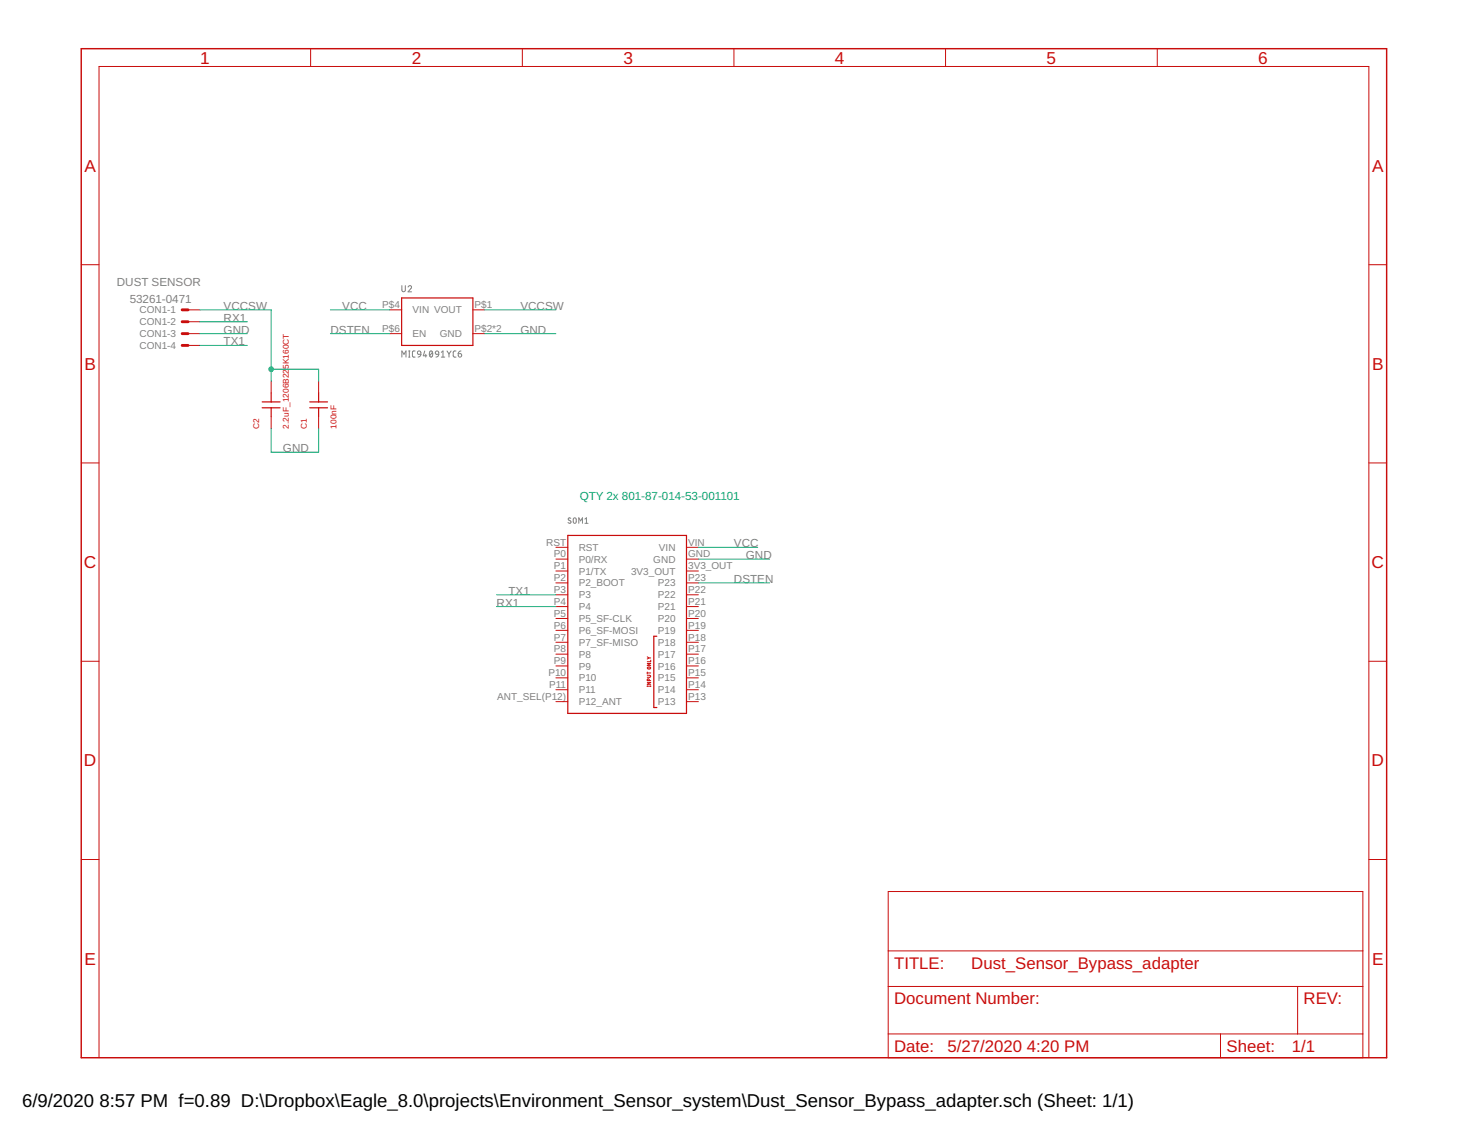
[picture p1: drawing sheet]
<svg xmlns="http://www.w3.org/2000/svg" width="279mm" height="216mm" viewBox="0 0 279 216" stroke-linecap="round" stroke-linejoin="round" font-family="sans-serif">
<g fill="none" stroke="#808080" stroke-width=".19">
<path d="M76.5 54.4v.8l.3 .3 .4-.1v-1M77.7 54.7a.32 .32 0 0 1 .5-.3 .32 .32 0 0 1 .1 .5l-.6 .7h.7M76.5 68v-1.2l.4 .7 .4-.7v1.2M77.8 68h.3M77.8 66.8h.3M78 66.8v1.2M79.1 66.8h-.4l-.2 .3 .1 .8 .5 .1M79.6 66.9h.4l.2 .6-.6-.1zM80.2 67.5a.54 .54 0 0 1-.6 .5M80.9 66.8l-.3 .9h.7M81.1 67.5v.5M81.9 66.9l.2-.1a.63 .63 0 0 1 .3 .6 .63 .63 0 0 1-.4 .6l-.2-.6z"/>
<path d="M82.4 67.1l-.6 .6M83 66.9h.4l.2 .6-.6-.1-.1-.3zM83.6 67.5a.51 .51 0 0 1-.6 .5M84.1 68h.6M84.1 67.1l.3-.3v1.2M85.1 66.8l.4 .6M85.5 67.4v.6M85.9 66.8l-.4 .6M86.8 66.8h-.3l-.2 .3v.7l.5 .2M87.3 67.3h.4a.33 .33 0 0 1 .2 .4 .33 .33 0 0 1-.3 .3 .33 .33 0 0 1-.3-.3zM87.8 66.8l-.4 .2-.1 .3M108.7 98.7l-.4-.1-.1 .2 .4 .4a.28 .28 0 0 1 0 .4 .28 .28 0 0 1-.4-.1"/>
<path d="M109.3 98.7l.2-.1 .2 .2v.7l-.2 .1-.3-.1zM110.2 99.6v-1l.4 .6 .3-.6v1M111.4 98.8l.3-.2v1M111.4 99.6h.6"/>
</g>
<path d="M15.5 9.3h248.6v192.1h-248.6z" fill="none" stroke="#c90d0c" stroke-width=".28"/>
<g fill="none" stroke="#c90d0c" stroke-width=".19">
<path d="M59.2 9.3v3.4M99.5 9.3v3.4M139.8 9.3v3.4M180.1 9.3v3.4M220.4 9.3v3.4M15.5 50.4h3.4M35.8 59h2.3M74.2 59h2.3M90.1 59h2.2M260.7 50.4h3.4M35.8 61.3h2.3M35.8 63.5h2.3"/>
<path d="M35.8 65.8h2.3M51.6 72.6v2.2M51.6 79.3v2.3M60.7 72.6v2.2M60.7 79.3v2.3M74.2 63.5h2.3M90.1 63.5h2.2M15.5 88.1h3.4M260.7 88.1h3.4M105.9 104.2h2.2M105.9 106.4h2.2M105.9 108.7h2.2"/>
<path d="M105.9 111h2.2M105.9 113.2h2.2M105.9 115.5h2.2M105.9 117.8h2.2M130.7 104.2h2.3M130.7 106.4h2.3M130.7 108.7h2.3M130.7 111h2.3M130.7 113.2h2.3M130.7 115.5h2.3M130.7 117.8h2.3M15.5 125.9h3.4"/>
<path d="M105.9 120h2.2M105.9 122.3h2.2M105.9 124.5h2.2M105.9 126.8h2.2M105.9 129.1h2.2M105.9 131.3h2.2M105.9 133.6h2.2M123.3 128.6h.4l.2 .2-.2 .1h-.4M123.3 130.6h.6M123.3 128v.3M123.3 130.6v.1M123.3 129.9h.6l-.6 .4h.6"/>
<path d="M123.3 128.1h.6M123.3 126.3h.6l-.6 .4h.6M123.3 125.1l.3 .2M123.3 127.1l.4-.1 .2 .2-.1 .1-.3 .1zM123.6 125.3l-.3 .2M123.6 125.3h.3M123.6 129.6l-.1-.4-.2 .1v.3h.6M123.9 125.7v.3h-.6M123.9 130.6v.1M130.7 120h2.3M130.7 122.3h2.3M130.7 124.5h2.3"/>
<path d="M130.7 126.8h2.3M130.7 129.1h2.3M130.7 131.3h2.3M130.7 133.6h2.3M260.7 125.9h3.4M15.5 163.6h3.4M169.2 169.7h90.4v31.7h-90.4zM260.7 163.6h3.4M169.2 187.8h90.4M169.2 196.8h90.4M169.2 181h90.4M232.5 196.8v4.6"/>
<path d="M247.1 187.8v9M18.9 201.4v-188.7h241.8v188.7"/>
</g>
<path d="M76.5 56.7h13.6v9.1h-13.6zM49.9 77.6h3.4M49.9 76.5h3.4M51.6 74.8v1.7M51.6 77.6v1.7M59 77.6h3.4M59 76.5h3.4M60.7 74.8v1.7M60.7 77.6v1.7M108.1 101.9h22.6v33.9h-22.6zM125.1 121.1h-.6v13.6h.6" fill="none" stroke="#c90d0c" stroke-width=".23"/>
<path d="M34.7 59h1.1M34.7 61.3h1.1M34.7 63.5h1.1M34.7 65.8h1.1" fill="none" stroke="#c90d0c" stroke-width=".55"/>
<g fill="none" stroke="#0dab76" stroke-width=".19">
<path d="M38.1 59h13.5v13.6M62.9 59h11.3M92.3 59h13.6M38.1 63.5h9M38.1 65.8h9M38.1 61.3h9M51.6 70.3h9.1v2.3M62.9 63.5h11.3M92.3 63.5h13.6M51.6 81.6v4.5h9.1v-4.5M94.6 113.2h11.3M94.6 115.5h11.3"/>
<path d="M133 104.2h11.3M133 106.4h13.6M133 111h13.6"/>
</g>
<circle cx="51.6" cy="70.3" r=".44" fill="#0dab76" stroke="#0dab76" stroke-width=".19"/>
<g font-size="3.5">
<text x="4.2" y="210.7">6/9/2020</text>
<text x="18.9" y="210.7">8:57 PM f=0.89 D:\Dropbox\Eagle_8.0\projects\Environment_Sensor_system\Dust_Sensor_Bypass_adapter.sch (Sheet: 1/1)</text>
</g>
<g font-size="3.3" fill="#c90d0c">
<text x="38.1" y="12.1">1</text>
<text x="78.4" y="12.1">2</text>
<text x="118.7" y="12.1">3</text>
<text x="159" y="12.1">4</text>
<text x="199.3" y="12.1">5</text>
<text x="239.6" y="12.1">6</text>
<text x="16.1" y="32.7">A</text>
<text x="261.3" y="32.7">A</text>
<text x="16.1" y="70.4">B</text>
<text x="261.3" y="70.4">B</text>
<text x="16" y="108.2">C</text>
<text x="261.2" y="108.2">C</text>
<text x="16" y="145.9">D</text>
<text x="261.2" y="145.9">D</text>
<text x="16.1" y="183.7">E</text>
<text x="261.3" y="183.7">E</text>
</g>
<g font-size="3.2" fill="#c90d0c">
<text x="170.3" y="184.4">TITLE:</text>
<text x="185" y="184.4">Dust_Sensor_Bypass_adapter</text>
<text x="170.3" y="191.2">Document Number:</text>
<text x="248.3" y="191.2">REV:</text>
<text x="170.3" y="200.2">Date:</text>
<text x="180.5" y="200.2">5/27/2020</text>
<text x="195.6" y="200.2">4:20 PM</text>
<text x="233.6" y="200.2">Sheet:</text>
<text x="246" y="200.2">1/1</text>
</g>
<g font-size="2.2" fill="#808080">
<text x="22.3" y="54.5">DUST SENSOR</text>
<text x="24.7" y="57.7">53261-0471</text>
<text x="42.6" y="59">VCCSW</text>
<text x="65.2" y="59">VCC</text>
<text x="99.1" y="59">VCCSW</text>
<text x="42.6" y="63.5">GND</text>
<text x="42.6" y="65.8">TX1</text>
<text x="42.6" y="61.3">RX1</text>
<text x="62.9" y="63.5">DSTEN</text>
<text x="99.1" y="63.5">GND</text>
<text x="53.9" y="86.1">GND</text>
<text x="139.8" y="104.2">VCC</text>
<text x="142" y="106.5">GND</text>
<text x="96.8" y="113.2">TX1</text>
<text x="139.8" y="111">DSTEN</text>
<text x="94.6" y="115.5">RX1</text>
</g>
<text font-size="2.2" fill="#0dab76" x="110.4" y="95.2">QTY 2x 801-87-014-53-001101</text>
<g font-size="1.9" fill="#808080">
<text x="26.6" y="59.7">CON1-1</text>
<text x="72.8" y="58.7">P$4</text>
<text x="78.6" y="59.7">VIN VOUT</text>
<text x="90.4" y="58.7">P$1</text>
<text x="26.6" y="61.9">CON1-2</text>
<text x="26.6" y="64.2">CON1-3</text>
<text x="72.8" y="63.2">P$6</text>
<text x="78.6" y="64.2">EN</text>
<text x="83.7" y="64.2">GND</text>
<text x="90.4" y="63.2">P$2*2</text>
<text x="26.6" y="66.5">CON1-4</text>
<text x="104" y="103.9">RST</text>
<text x="105.5" y="106.1">P0</text>
<text x="110.2" y="104.9">RST</text>
<text x="110.2" y="107.1">P0/RX</text>
<text x="124.4" y="107.1">GND</text>
<text x="125.5" y="104.9">VIN</text>
<text x="131.1" y="106.1">GND</text>
<text x="131.1" y="103.9">VIN</text>
<text x="105.5" y="108.4">P1</text>
<text x="105.5" y="110.7">P2</text>
<text x="105.5" y="112.9">P3</text>
<text x="110.2" y="109.4">P1/TX</text>
<text x="110.2" y="111.7">P2_BOOT</text>
<text x="110.2" y="113.9">P3</text>
<text x="120.2" y="109.4">3V3_OUT</text>
<text x="125.3" y="113.9">P22</text>
<text x="125.3" y="111.7">P23</text>
<text x="131.1" y="112.9">P22</text>
<text x="131.1" y="110.7">P23</text>
<text x="131.1" y="108.4">3V3_OUT</text>
<text x="105.5" y="115.2">P4</text>
<text x="105.5" y="117.4">P5</text>
<text x="105.5" y="119.7">P6</text>
<text x="110.2" y="116.2">P4</text>
<text x="110.2" y="118.4">P5_SF-CLK</text>
<text x="125.3" y="118.4">P20</text>
<text x="125.3" y="116.2">P21</text>
<text x="131.1" y="119.7">P19</text>
<text x="131.1" y="117.4">P20</text>
<text x="131.1" y="115.2">P21</text>
<text x="105.5" y="122">P7</text>
<text x="105.5" y="124.2">P8</text>
<text x="110.2" y="120.7">P6_SF-MOSI</text>
<text x="110.2" y="123">P7_SF-MISO</text>
<text x="110.2" y="125.2">P8</text>
<text x="125.3" y="125.2">P17</text>
<text x="125.3" y="123">P18</text>
<text x="125.3" y="120.7">P19</text>
<text x="131.1" y="124.2">P17</text>
<text x="131.1" y="122">P18</text>
<text x="104.4" y="128.7">P10</text>
<text x="104.6" y="131">P11</text>
<text x="105.5" y="126.5">P9</text>
<text x="110.2" y="127.5">P9</text>
<text x="110.2" y="129.7">P10</text>
<text x="110.2" y="132">P11</text>
<text x="125.3" y="132">P14</text>
<text x="125.3" y="129.7">P15</text>
<text x="125.3" y="127.5">P16</text>
<text x="131.1" y="131">P14</text>
<text x="131.1" y="128.7">P15</text>
<text x="131.1" y="126.5">P16</text>
<text x="94.7" y="133.3">ANT_SEL(P12)</text>
<text x="110.2" y="134.3">P12_ANT</text>
<text x="125.3" y="134.3">P13</text>
<text x="131.1" y="133.3">P13</text>
</g>
<g font-size="1.6" fill="#c90d0c">
<text x="55" y="70.2" transform="rotate(-90 55 70.2)">5K160CT</text>
<text x="49.4" y="81.6" transform="rotate(-90 49.4 81.6)">C2</text>
<text x="55" y="81.6" transform="rotate(-90 55 81.6)">2.2uF_1206B22</text>
<text x="58.4" y="81.6" transform="rotate(-90 58.4 81.6)">C1</text>
<text x="64.1" y="81.6" transform="rotate(-90 64.1 81.6)">100nF</text>
</g>
</svg>
